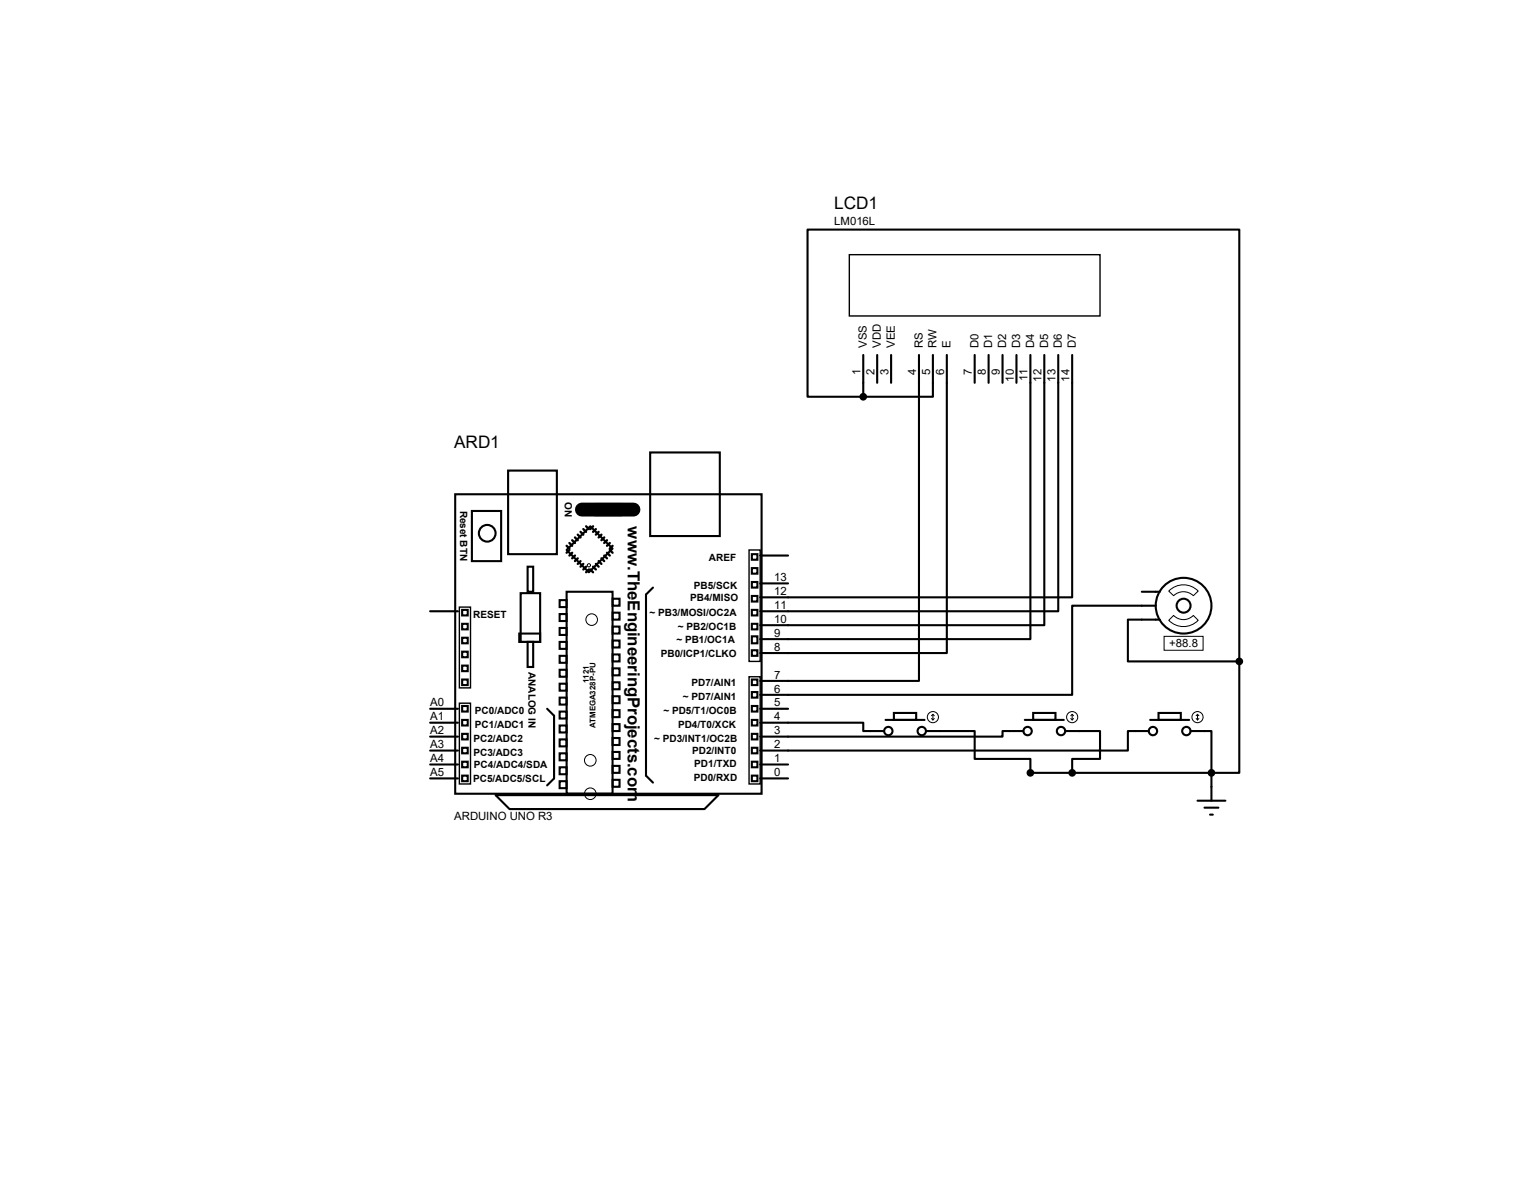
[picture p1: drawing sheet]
<svg xmlns="http://www.w3.org/2000/svg" width="279mm" height="216mm" viewBox="0 0 279 216" stroke-linecap="round" stroke-linejoin="round" font-family="sans-serif">
<g fill="none" stroke="#000" stroke-width=".38">
<path d="M157.4 72.3h-10.1v-30.4h78.7v78.7M157.4 64.7v7.6M160 64.7v5.1M162.5 64.7v5.1M167.6 64.7v59.5h-29M170.1 64.7v7.6h-12.7M172.7 64.7v54.4h-34.1M177.8 64.7v5.1M180.3 64.7v5.1M182.8 64.7v5.1M185.4 64.7v5.1M187.9 64.7v51.8h-49.3"/>
<path d="M190.5 64.7v49.3h-51.9M193 64.7v46.8h-54.4M195.5 64.7v44.2h-56.9M83 90.1h55.9v54.6h-55.9zM86.1 93.2h5.3v9.1h-5.3zM92.7 85.8h8.9v15.2h-8.9zM107.7 96l4 4-4.3 4.4-4.1-4.1zM108.7 91.9h4.5v2h-4.5zM118.6 82.5h12.7v15.2h-12.7zM78.4 111.5h5.1M84.3 113.7h1v1.1h-1zM84.3 118.8h1v1h-1z"/>
<path d="M84.3 116.3h1v1h-1zM84.3 111.2h1v1h-1zM94.7 115.5h3.8v1.6h-3.8zM95 108.2h3.5v8.9h-3.5zM96.2 103.3h1v4.6h-1zM96.2 117.1h1v4.5h-1zM102.1 109.4h1.2v1.3h-1.2zM102.1 112h1.2v1.2h-1.2zM102.1 114.5h1.2v1.3h-1.2zM102.1 117.1h1.2v1.2h-1.2zM102.1 119.6h1.2v1.3h-1.2zM103.3 107.9h8.4v36.8h-8.4z"/>
<path d="M111.7 109.2h1.3v1.2h-1.3zM111.7 111.7h1.3v1.3h-1.3zM111.7 114.3h1.3v1.2h-1.3zM111.7 116.8h1.3v1.3h-1.3zM111.7 119.3h1.3v1.3h-1.3zM119.1 107.1l-1.3 1.3v33l1.3 1.3M137.1 101h1v1.1h-1zM137.1 106.1h1v1h-1zM137.1 108.7h1v1h-1zM137.1 111.2h1v1h-1zM137.1 113.7h1v1.1h-1zM137.1 116h1v1.3h-1z"/>
<path d="M137.1 103.6h1v1h-1zM137.1 118.6h1v1h-1zM138.6 106.4h5.1M138.6 101.3h5.1M208.2 107.9h3.3M210.8 110.4h-15.3v16.3h-56.9M211.5 113h-5.8v7.6h20.3M78.4 139.4h5.1M78.4 136.9h5.1M78.4 134.3h5.1M78.4 131.8h5.1M78.4 129.2h5.1"/>
<path d="M84.3 123.9h1v1h-1zM84.3 121.4h1v1h-1zM84.3 128.7h1v1.1h-1zM84.3 131.3h1v1h-1zM84.3 133.8h1v1h-1zM84.3 136.4h1v1h-1zM84.3 138.9h1v1h-1zM99.8 129.2l1.2 1.3v11.4l-1.2 1.3M102.1 122.1h1.2v1.3h-1.2zM102.1 124.7h1.2v1.2h-1.2zM102.1 127.2h1.2v1.3h-1.2zM102.1 129.8h1.2v1.2h-1.2z"/>
<path d="M102.1 132.3h1.2v1.3h-1.2zM102.1 134.8h1.2v1.3h-1.2zM102.1 137.4h1.2v1.2h-1.2zM102.1 139.9h1.2v1.3h-1.2zM111.7 121.9h1.3v1.2h-1.3zM111.7 124.4h1.3v1.3h-1.3zM111.7 127h1.3v1.2h-1.3zM111.7 129.5h1.3v1.3h-1.3zM111.7 132h1.3v1.3h-1.3zM111.7 134.6h1.3v1.2h-1.3zM111.7 137.1h1.3v1.3h-1.3zM111.7 139.7h1.3v1.2h-1.3z"/>
<path d="M137.1 123.9h1v1h-1zM137.1 126.2h1v1h-1zM137.1 128.7h1v1.1h-1zM137.1 131.3h1v1h-1zM137.1 133.8h1v1h-1zM137.1 136.4h1v1h-1zM137.1 138.9h1v1h-1zM138.6 131.8h18.8v1.5h3.8M138.6 139.4h5.1M138.6 129.2h5.1M161.5 131.3h7.1M163 130h4.1v1.3h-4.1z"/>
<path d="M168.9 133.3h8.9v5.1h10.1v2.5h33M186.6 133.3h-3.8v1h-44.2M186.9 131.3h7.1M188.4 130h4.1v1.3h-4.1zM194.3 133.3h6.3v5.1h-5.1v2.5M209.5 133.3h-3.8v3.6h-67.1M209.8 131.3h7.1M211.3 130h4v1.3h-4zM217.1 133.3h3.8v7.6M226 120.6v20.3h-5.1M78.4 141.9h5.1M84.3 141.4h1v1.1h-1z"/>
<path d="M90.4 145h40.6l-2.5 2.5h-35.6zM102.1 142.5h1.2v1.2h-1.2zM111.7 142.2h1.3v1.3h-1.3zM137.1 141.4h1v1.1h-1zM138.6 141.9h5.1M218.4 146h5.1M219.7 147.3h2.5M220.7 148.5h.5M220.9 140.9v5.1"/>
<circle cx="88.9" cy="97.2" r="1.52"/>
<circle cx="215.9" cy="110.4" r="5.1"/>
<circle cx="215.9" cy="110.4" r="1.27"/>
<circle cx="162" cy="133.3" r=".76"/>
<circle cx="168.1" cy="133.3" r=".76"/>
<circle cx="187.4" cy="133.3" r=".76"/>
<circle cx="193.5" cy="133.3" r=".76"/>
<circle cx="210.3" cy="133.3" r=".76"/>
<circle cx="216.4" cy="133.3" r=".76"/>
</g>
<path d="M106.1 92.9h9.4" fill="none" stroke="#000" stroke-width="2.5"/>
<g fill="none" stroke="#000" stroke-width=".42">
<path d="M103.3 99.5l.5 .5M103.8 99l.6 .5M104.4 98.5l.5 .5M104.9 98l.5 .5M105.4 97.5l.5 .5M105.9 97l.5 .5M106.4 96.5l.5 .5M106.9 96l.5 .5M108.2 96l-.5 .5M108.7 96.5l-.5 .5M109.2 97l-.5 .5M109.7 97.5l-.5 .5"/>
<path d="M110.2 98l-.5 .5M110.7 98.5l-.5 .5M111.2 99l-.5 .5M111.7 99.5l-.5 .5M103.8 100.3l-.5 .5M104.4 100.8l-.6 .5M104.9 101.3l-.5 .5M105.4 101.8l-.5 .5M105.9 102.3l-.5 .5M106.4 102.8l-.5 .5M106.9 103.3l-.5 .5M107.4 103.8l-.5 .6"/>
<path d="M107.7 103.8l.5 .6M108.2 103.3l.5 .5M108.7 102.8l.5 .5M109.2 102.3l.5 .5M109.7 101.8l.5 .5M110.2 101.3l.5 .5M110.7 100.8l.5 .5M111.2 100.3l.5 .5"/>
</g>
<g fill="none" stroke="#000" stroke-width=".18">
<path d="M212.3 116h7.1v2.6h-7.1zM213.1 113.1l.9-.9a2.51 2.51 0 0 0 3.6 0l.9 .9a3.7 3.7 0 0 1-5.4 0zM213.1 107.8a3.7 3.7 0 0 1 5.4 0l-.9 .8a2.58 2.58 0 0 0-3.6 0zM169.9 131l.2 .3M170.1 130.3v1M170.1 130.3l-.2 .2M170.1 130.3l.3 .2M170.4 131l-.3 .3M195.3 131l.2 .3M195.5 130.3v1M195.5 130.3l-.2 .2M195.5 130.3l.3 .2"/>
<path d="M195.8 131l-.3 .3M218.1 131l.3 .3M218.4 130.3v1M218.4 130.3l-.3 .2M218.4 130.3l.3 .2M218.7 131l-.3 .3"/>
<circle cx="107.4" cy="103.1" r=".3"/>
<circle cx="107.9" cy="113" r="1.06"/>
<circle cx="107.7" cy="138.6" r="1.06"/>
<circle cx="170.1" cy="130.8" r="1.02"/>
<circle cx="195.5" cy="130.8" r="1.02"/>
<circle cx="218.4" cy="130.8" r="1.02"/>
<circle cx="107.7" cy="144.7" r="1.06"/>
</g>
<path d="M154.9 46.4h45.7v11.2h-45.7zM83.8 110.7h2v14.7h-2zM136.6 100.3h2v20.3h-2zM83.8 128.2h2v14.8h-2zM136.6 123.4h2v19.6h-2z" fill="none" stroke="#000" stroke-width=".25"/>
<g fill="#000" stroke="#000" stroke-width=".38">
<circle cx="157.4" cy="72.3" r=".51"/>
<circle cx="226" cy="120.6" r=".51"/>
<circle cx="187.9" cy="140.9" r=".51"/>
<circle cx="195.5" cy="140.9" r=".51"/>
<circle cx="220.9" cy="140.9" r=".51"/>
</g>
<g font-size="3.1">
<text x="152.1" y="38.2">LCD1</text>
<text x="82.8" y="81.7">ARD1</text>
</g>
<text font-size="3" x="114.5" y="96" transform="rotate(90 114.5 96)">www.TheEngineeringProjects.com</text>
<g font-size="2.1">
<text x="152.1" y="41.1">LM016L</text>
<text x="158.1" y="63.5" transform="rotate(-90 158.1 63.5)">VSS</text>
<text x="160.7" y="63.5" transform="rotate(-90 160.7 63.5)">VDD</text>
<text x="163.2" y="63.5" transform="rotate(-90 163.2 63.5)">VEE</text>
<text x="168.3" y="63.5" transform="rotate(-90 168.3 63.5)">RS</text>
<text x="170.8" y="63.5" transform="rotate(-90 170.8 63.5)">RW</text>
<text x="173.4" y="63.5" transform="rotate(-90 173.4 63.5)">E</text>
<text x="178.4" y="63.5" transform="rotate(-90 178.4 63.5)">D0</text>
<text x="181" y="63.5" transform="rotate(-90 181 63.5)">D1</text>
<text x="183.5" y="63.5" transform="rotate(-90 183.5 63.5)">D2</text>
<text x="186.1" y="63.5" transform="rotate(-90 186.1 63.5)">D3</text>
<text x="188.6" y="63.5" transform="rotate(-90 188.6 63.5)">D4</text>
<text x="191.1" y="63.5" transform="rotate(-90 191.1 63.5)">D5</text>
<text x="193.7" y="63.5" transform="rotate(-90 193.7 63.5)">D6</text>
<text x="196.2" y="63.5" transform="rotate(-90 196.2 63.5)">D7</text>
<text x="156.9" y="68.4" transform="rotate(-90 156.9 68.4)">1</text>
<text x="159.5" y="68.4" transform="rotate(-90 159.5 68.4)">2</text>
<text x="162" y="68.4" transform="rotate(-90 162 68.4)">3</text>
<text x="167.1" y="68.4" transform="rotate(-90 167.1 68.4)">4</text>
<text x="169.6" y="68.4" transform="rotate(-90 169.6 68.4)">5</text>
<text x="172.2" y="68.4" transform="rotate(-90 172.2 68.4)">6</text>
<text x="177.3" y="68.4" transform="rotate(-90 177.3 68.4)">7</text>
<text x="179.8" y="68.4" transform="rotate(-90 179.8 68.4)">8</text>
<text x="182.3" y="68.4" transform="rotate(-90 182.3 68.4)">9</text>
<text x="184.9" y="69.6" transform="rotate(-90 184.9 69.6)">10</text>
<text x="187.4" y="69.4" transform="rotate(-90 187.4 69.4)">11</text>
<text x="190" y="69.6" transform="rotate(-90 190 69.6)">12</text>
<text x="192.5" y="69.6" transform="rotate(-90 192.5 69.6)">13</text>
<text x="195" y="69.6" transform="rotate(-90 195 69.6)">14</text>
<text x="141.2" y="106">13</text>
<text x="141.2" y="113.6">10</text>
<text x="141.2" y="111">11</text>
<text x="141.2" y="108.5">12</text>
<text x="141.2" y="118.7">8</text>
<text x="141.2" y="116.1">9</text>
<text x="213.2" y="118">+88.8</text>
<text x="141.2" y="123.7">7</text>
<text x="78.4" y="131.4">A1</text>
<text x="78.4" y="128.8">A0</text>
<text x="141.2" y="131.4">4</text>
<text x="141.2" y="128.8">5</text>
<text x="141.2" y="126.3">6</text>
<text x="78.4" y="136.4">A3</text>
<text x="78.4" y="133.9">A2</text>
<text x="141.2" y="136.4">2</text>
<text x="141.2" y="133.9">3</text>
<text x="78.4" y="141.5">A5</text>
<text x="78.4" y="139">A4</text>
<text x="141.2" y="141.5">0</text>
<text x="141.2" y="139">1</text>
<text x="82.8" y="149.6">ARDUINO UNO R3</text>
</g>
<g font-size="1.8">
<text x="83.9" y="93.1" transform="rotate(90 83.9 93.1)">Reset BTN</text>
<text x="103" y="91.5" transform="rotate(90 103 91.5)">ON</text>
<text x="126.5" y="107.3">PB5/SCK</text>
<text x="129.3" y="102.2">AREF</text>
<text x="86.3" y="112.6">RESET</text>
<text x="118.4" y="112.4">~ PB3/MOSI/OC2A</text>
<text x="125.9" y="109.6">PB4/MISO</text>
<text x="120.5" y="119.8">PB0/ICP1/CLKO</text>
<text x="123.4" y="117.2">~ PB1/OC1A</text>
<text x="123.6" y="114.9">~ PB2/OC1B</text>
<text x="96.4" y="122.6" transform="rotate(90 96.4 122.6)">ANALOG IN</text>
<text x="126.1" y="125.1">PD7/AIN1</text>
<text x="86.6" y="130.2">PC0/ADC0</text>
<text x="121" y="130.2">~ PD5/T1/OC0B</text>
<text x="124.5" y="127.6">~ PD7/AIN1</text>
<text x="86.4" y="137.8">PC3/ADC3</text>
<text x="86.4" y="135.3">PC2/ADC2</text>
<text x="86.6" y="132.7">PC1/ADC1</text>
<text x="119.3" y="135.3">~ PD3/INT1/OC2B</text>
<text x="123.7" y="132.7">PD4/T0/XCK</text>
<text x="126.2" y="137.5">PD2/INT0</text>
<text x="86.3" y="142.6">PC5/ADC5/SCL</text>
<text x="86.4" y="140.1">PC4/ADC4/SDA</text>
<text x="126.5" y="142.4">PD0/RXD</text>
<text x="126.6" y="139.8">PD1/TXD</text>
</g>
<g font-size="1.4">
<text x="107.4" y="124.5" transform="rotate(-90 107.4 124.5)">1121</text>
<text x="108.6" y="132.7" transform="rotate(-90 108.6 132.7)">ATMEGA328P-PU</text>
</g>
</svg>
